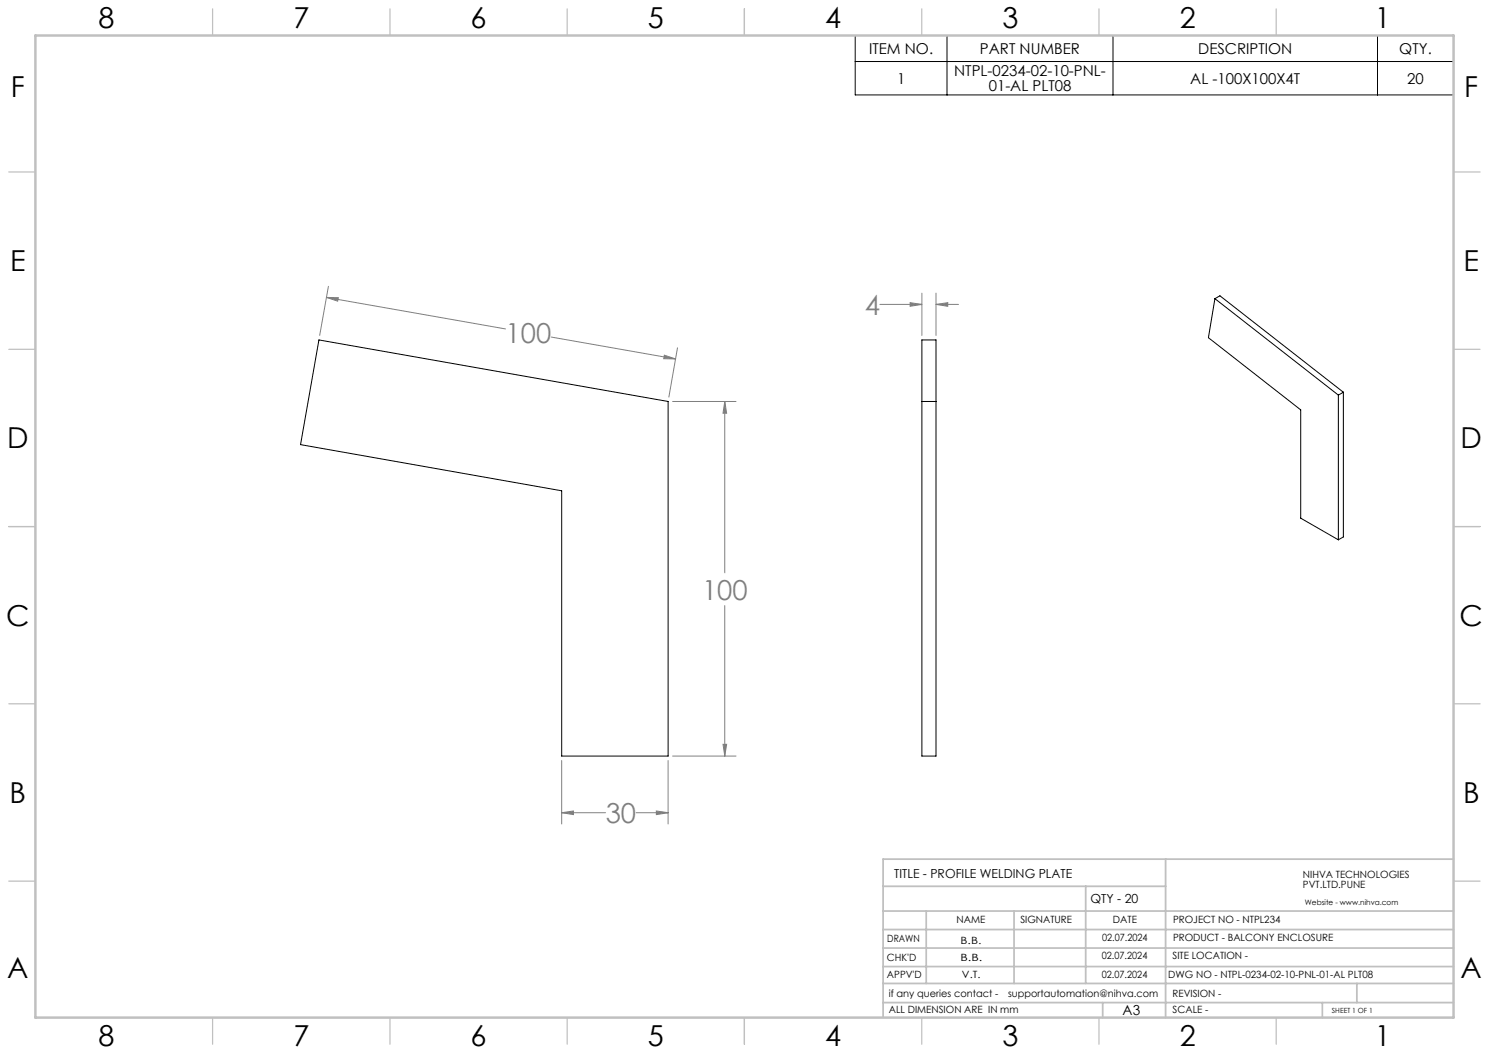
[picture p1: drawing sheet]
<svg xmlns="http://www.w3.org/2000/svg" width="420mm" height="297mm" viewBox="0 0 420 297" stroke-linecap="round" stroke-linejoin="round" font-family="sans-serif">
<g fill="none" stroke="#808080" stroke-width=".28">
<path d="M92.1 83.9l50.5 8.9M92.1 83.9l3.3 .1-.2 .9zM92.6 80.7l-2.4 13.9M155.5 95.1l35.1 6.1M191.1 98.1l-2.4 13.9M248.2 85.9h11.8M256.7 85.4l3.3 .5-3.3 .5zM260 82.7v11.9M264 85.9l3.3-.5v1zM264 82.7v11.9M264 85.9h6.4M187.4 100.2l3.2 1h-3.4z"/>
<path d="M189.7 113.2h17.9M204.4 113.2v48.4M204.4 113.2l.6 3.4h-1.1zM204.4 170.8v42.5M158.4 214.5v17.9M188.5 214.5v17.9M189.7 213.3h17.9M203.9 209.9h1.1l-.6 3.4zM158.4 229.2h12.4M158.4 229.2l3.3-.5v1.1zM179.4 229.2h9.1M185.1 228.7l3.4 .5-3.4 .6z"/>
</g>
<path d="M241.2 10h168.8v16.8h-168.8zM241.2 17.4h168.8M267.1 10v16.8M313.9 10v16.8M388.5 10v16.8" fill="none" stroke="#000" stroke-width=".28"/>
<g fill="none" stroke="#c0c0c0" stroke-width=".35">
<path d="M60 2.5v7.5M110 2.5v7.5M160 2.5v7.5M210 2.5v7.5M260 2.5v7.5M310 2.5v7.5M360 2.5v7.5M2.5 48.5h7.5M410 48.5h7.5M2.5 98.5h7.5M410 98.5h7.5M2.5 148.5h7.5"/>
<path d="M410 148.5h7.5M2.5 198.5h7.5M410 198.5h7.5M2.5 248.5h7.5M410 248.5h7.5M60 287v7.5M110 287v7.5M160 287v7.5M210 287v7.5M260 287v7.5M310 287v7.5M360 287v7.5"/>
</g>
<g fill="none" stroke="#c0c0c0" stroke-width=".5">
<path d="M249.1 257h160.9M249.1 250h79.7M261.3 257v20.4M286 257v20.4M306.2 250v27.4M328.8 242.3v44.7M410 242.3h-160.9v44.7M249.1 272.6h160.9M249.1 267.4h160.9M249.1 262.2h160.9M249.1 277.4h160.9M382.7 277.4v5.4"/>
<path d="M249.1 282.8h160.9M311 282.8v4.2M373 282.8v4.2"/>
</g>
<path d="M10 10h400v277h-400z" fill="none" stroke="#c0c0c0" stroke-width=".7"/>
<path d="M203.9 209.9h1.1l-.6 3.4zM204.4 113.2l.6 3.4h-1.1zM187.4 100.2l3.2 1h-3.4zM92.1 83.9l3.3 .1-.2 .9zM185.1 228.7l3.4 .5-3.4 .6zM158.4 229.2l3.3-.5v1.1zM264 85.9l3.3-.5v1zM256.7 85.4l3.3 .5-3.3 .5z" fill="#808080"/>
<path d="M90 95.9l98.5 17.3v100.1h-30.1v-74.9l-73.6-13zM260 95.9h4v117.4h-4zM342.7 84.2l34.8 27.2M342.7 84.2l1.4-.8 34.8 27.2M342.7 84.2l-1.8 11 26 20.4v30.6l10.6 6.1M260 113.2h4M377.5 111.4v40.9M378.9 110.6l-1.4 .8M378.9 110.6v40.8l-1.4 .9" fill="none" stroke="#000" stroke-width=".28"/>
<g font-size="8.1">
<text x="27.8" y="8">8</text>
<text x="82.8" y="8">7</text>
<text x="132.8" y="8">6</text>
<text x="182.8" y="8">5</text>
<text x="232.8" y="8">4</text>
<text x="282.8" y="8">3</text>
<text x="332.8" y="8">2</text>
<text x="387.8" y="8">1</text>
<text x="3" y="27.2">F</text>
<text x="413" y="27.2">F</text>
<text x="2.8" y="76.5">E</text>
<text x="412.8" y="76.5">E</text>
<text x="2" y="126.5">D</text>
<text x="412" y="126.5">D</text>
<text x="1.7" y="176.5">C</text>
<text x="411.7" y="176.5">C</text>
<text x="2.7" y="226.5">B</text>
<text x="412.7" y="226.5">B</text>
<text x="2" y="275.7">A</text>
<text x="412" y="275.7">A</text>
<text x="27.8" y="295">8</text>
<text x="82.8" y="295">7</text>
<text x="132.8" y="295">6</text>
<text x="182.8" y="295">5</text>
<text x="232.8" y="295">4</text>
<text x="282.8" y="295">3</text>
<text x="332.8" y="295">2</text>
<text x="387.8" y="295">1</text>
</g>
<g font-size="7.8" fill="#808080">
<text x="243.9" y="88.8">4</text>
<text x="142.6" y="96.8">100</text>
<text x="198" y="169.1">100</text>
<text x="170.8" y="232.2">30</text>
</g>
<g font-size="4.2">
<text x="245.1" y="15.2">ITEM NO.</text>
<text x="276.4" y="15.2">PART NUMBER</text>
<text x="338" y="15.2">DESCRIPTION</text>
<text x="394.7" y="15.2">QTY.</text>
<text x="253" y="23.6">1</text>
<text x="269.1" y="21.5">NTPL-0234-02-10-PNL-</text>
<text x="335.7" y="23.6">AL -100X100X4T</text>
<text x="396.9" y="23.6">20</text>
<text x="278.9" y="25.6">01-AL PLT08</text>
</g>
<text font-size="3.9" x="316.7" y="286.4">A3</text>
<g font-size="3.5">
<text x="252.2" y="247.7">TITLE - PROFILE WELDING PLATE</text>
<text x="307.6" y="254.8">QTY - 20</text>
</g>
<g font-size="2.8">
<text x="367.5" y="247.7">NIHVA TECHNOLOGIES</text>
<text x="367.5" y="250.5">PVT.LTD.PUNE</text>
<text x="269.8" y="260.4">NAME</text>
<text x="287.8" y="260.4">SIGNATURE</text>
<text x="313.9" y="260.5">DATE</text>
<text x="330.9" y="260.5">PROJECT NO - NTPL234</text>
<text x="250.3" y="265.7">DRAWN</text>
<text x="270.9" y="266.1">B.B.</text>
<text x="310.9" y="265.5">02.07.2024</text>
<text x="330.9" y="265.5">PRODUCT - BALCONY ENCLOSURE</text>
<text x="250.2" y="271.1">CHK'D</text>
<text x="250.2" y="275.8">APPV'D</text>
<text x="270.9" y="271.1">B.B.</text>
<text x="271.3" y="275.8">V.T.</text>
<text x="310.8" y="270.6">02.07.2024</text>
<text x="310.8" y="275.8">02.07.2024</text>
<text x="329.5" y="275.9">DWG NO - NTPL-0234-02-10-PNL-01-AL PLT08</text>
<text x="330.7" y="270.6">SITE LOCATION -</text>
<text x="250.7" y="281.1">if any queries contact -</text>
<text x="284.3" y="281.1">supportautomation@nihva.com</text>
<text x="330.7" y="281.1">REVISION -</text>
<text x="250.7" y="285.6">ALL DIMENSION ARE IN mm</text>
<text x="330.7" y="285.6">SCALE -</text>
</g>
<text font-size="2.1" x="368.1" y="255.1">Website - www.nihva.com</text>
<text font-size="2" x="375.7" y="285.6">SHEET 1 OF 1</text>
</svg>
